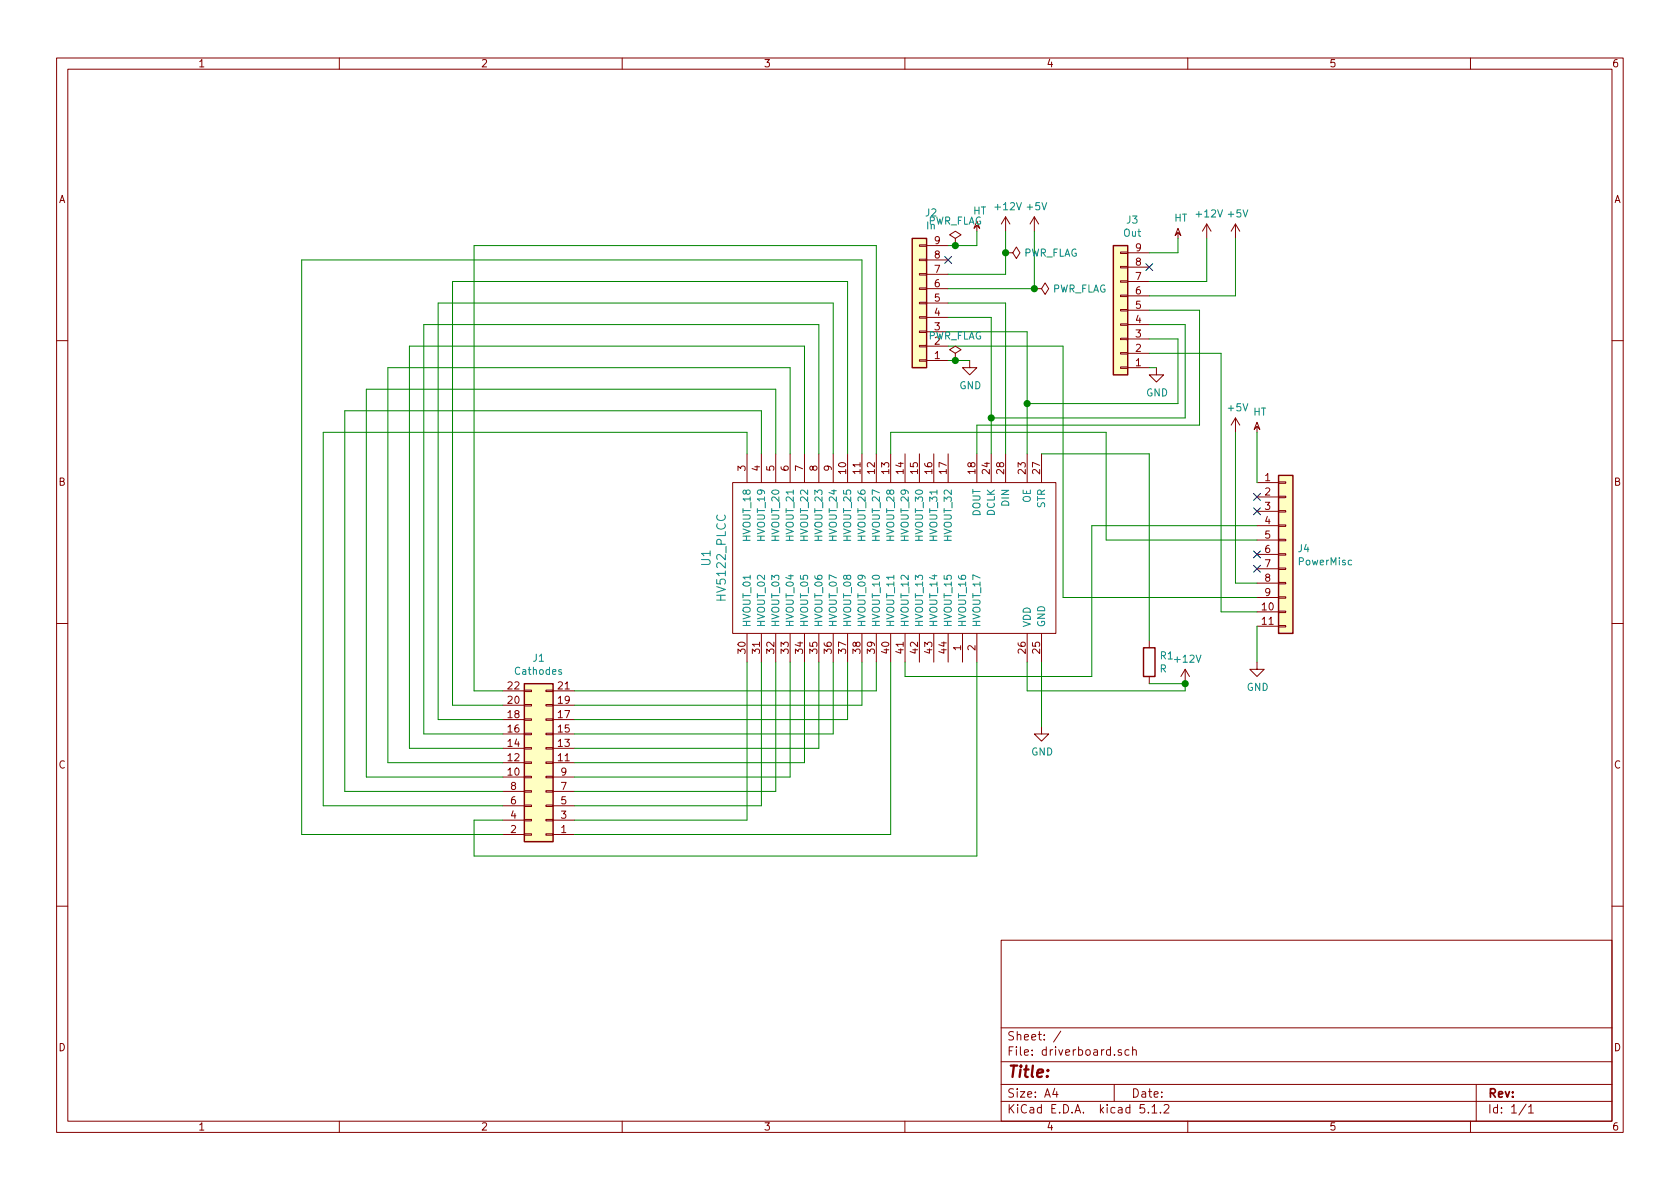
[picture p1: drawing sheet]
EESchema Schematic File Version 4
LIBS:driverboard-cache
EELAYER 29 0
EELAYER END
$Descr A4 11693 8268
encoding utf-8
Sheet 1 1
Title ""
Date ""
Rev ""
Comp ""
Comment1 ""
Comment2 ""
Comment3 ""
Comment4 ""
$EndDescr
$Comp
L nixie:HV5122_PLCC U1
U 1 1
P 5850 3850
F 0 "U1" H 5825 4787 60  0000 C CNN
F 1 "HV5122_PLCC" H 5825 4681 60  0000 C CNN
F 2 "Package_LCC:PLCC-44_THT-Socket" H 5800 3850 60  0001 C CNN
F 3 "" H 5800 3850 60  0001 C CNN
	1    5850 3850
	0    -1   -1   0   
$EndComp
$Comp
L Connector_Generic:Conn_02x11_Odd_Even J1
U 1 1
P 3800 5300
F 0 "J1" H 3850 4575 50  0000 C CNN
F 1 "Cathodes" H 3850 4666 50  0000 C CNN
F 2 "Connector_PinSocket_2.54mm:PinSocket_2x11_P2.54mm_Vertical" H 3800 5300 50  0001 C CNN
F 3 "~" H 3800 5300 50  0001 C CNN
	1    3800 5300
	-1   0    0    1   
$EndComp
$Comp
L Connector_Generic:Conn_01x11 J4
U 1 1
P 8950 3850
F 0 "J4" H 9030 3892 50  0000 L CNN
F 1 "PowerMisc" H 9030 3801 50  0000 L CNN
F 2 "Connector_PinSocket_2.54mm:PinSocket_1x11_P2.54mm_Vertical" H 8950 3850 50  0001 C CNN
F 3 "~" H 8950 3850 50  0001 C CNN
	1    8950 3850
	1    0    0    -1  
$EndComp
Wire Wire Line
	4000 5700 5200 5700
Wire Wire Line
	5200 5700 5200 4600
Wire Wire Line
	4000 5600 5300 5600
Wire Wire Line
	5300 5600 5300 4600
Wire Wire Line
	4000 5500 5400 5500
Wire Wire Line
	5400 5500 5400 4600
Wire Wire Line
	4000 5400 5500 5400
Wire Wire Line
	5500 5400 5500 4600
Wire Wire Line
	4000 5300 5600 5300
Wire Wire Line
	5600 5300 5600 4600
Wire Wire Line
	4000 5200 5700 5200
Wire Wire Line
	5700 5200 5700 4600
Wire Wire Line
	4000 5100 5800 5100
Wire Wire Line
	5800 5100 5800 4600
Wire Wire Line
	4000 5000 5900 5000
Wire Wire Line
	5900 5000 5900 4600
Wire Wire Line
	4000 4900 6000 4900
Wire Wire Line
	6000 4900 6000 4600
Wire Wire Line
	4000 4800 6100 4800
Wire Wire Line
	6100 4800 6100 4600
Wire Wire Line
	4000 5800 6200 5800
Wire Wire Line
	6200 5800 6200 4600
Wire Wire Line
	3500 5700 3300 5700
Wire Wire Line
	3300 5700 3300 5950
Wire Wire Line
	3500 5500 2400 5500
Wire Wire Line
	2250 3000 5200 3000
Wire Wire Line
	5200 3000 5200 3150
Wire Wire Line
	3500 5400 2550 5400
Wire Wire Line
	2400 2850 5300 2850
Wire Wire Line
	5300 2850 5300 3150
Wire Wire Line
	3500 5300 2700 5300
Wire Wire Line
	2550 2700 5400 2700
Wire Wire Line
	5400 2700 5400 3150
Wire Wire Line
	2700 2550 5500 2550
Wire Wire Line
	5500 2550 5500 3150
Wire Wire Line
	2850 2400 5600 2400
Wire Wire Line
	5600 2400 5600 3150
Wire Wire Line
	5700 3150 5700 2250
Wire Wire Line
	5700 2250 2950 2250
Wire Wire Line
	5800 3150 5800 2100
Wire Wire Line
	5800 2100 3050 2100
Wire Wire Line
	5900 1950 3150 1950
Wire Wire Line
	3500 5800 2100 5800
Wire Wire Line
	2100 5800 2100 1800
Wire Wire Line
	2100 1800 6000 1800
Wire Wire Line
	6000 1800 6000 3150
$Comp
L power:GND #PWR05
U 1 1
P 7250 5050
F 0 "#PWR05" H 7250 4800 50  0001 C CNN
F 1 "GND" H 7255 4877 50  0000 C CNN
F 2 "" H 7250 5050 50  0001 C CNN
F 3 "" H 7250 5050 50  0001 C CNN
	1    7250 5050
	1    0    0    -1  
$EndComp
$Comp
L power:GND #PWR013
U 1 1
P 8750 4600
F 0 "#PWR013" H 8750 4350 50  0001 C CNN
F 1 "GND" H 8755 4427 50  0000 C CNN
F 2 "" H 8750 4600 50  0001 C CNN
F 3 "" H 8750 4600 50  0001 C CNN
	1    8750 4600
	1    0    0    -1  
$EndComp
$Comp
L power:HT #PWR012
U 1 1
P 8750 3000
F 0 "#PWR012" H 8750 3120 50  0001 C CNN
F 1 "HT" H 8770 3143 50  0000 C CNN
F 2 "" H 8750 3000 50  0001 C CNN
F 3 "" H 8750 3000 50  0001 C CNN
	1    8750 3000
	1    0    0    -1  
$EndComp
$Comp
L power:+5V #PWR011
U 1 1
P 8600 3000
F 0 "#PWR011" H 8600 2850 50  0001 C CNN
F 1 "+5V" H 8615 3173 50  0000 C CNN
F 2 "" H 8600 3000 50  0001 C CNN
F 3 "" H 8600 3000 50  0001 C CNN
	1    8600 3000
	1    0    0    -1  
$EndComp
Wire Wire Line
	8750 4600 8750 4350
Wire Wire Line
	8750 3350 8750 3000
Wire Wire Line
	8750 4050 8600 4050
Wire Wire Line
	8600 4050 8600 3000
Wire Wire Line
	8750 3650 7600 3650
Wire Wire Line
	7600 3650 7600 4700
Wire Wire Line
	7600 4700 6300 4700
Wire Wire Line
	6300 4700 6300 4600
Wire Wire Line
	8750 3750 7700 3750
Wire Wire Line
	7700 3750 7700 3000
Wire Wire Line
	7700 3000 6200 3000
NoConn ~ 8750 3450
NoConn ~ 8750 3550
NoConn ~ 8750 3850
NoConn ~ 8750 3950
Wire Wire Line
	7250 4600 7250 5050
$Comp
L Connector_Generic:Conn_01x09 J3
U 1 1
P 7800 2150
F 0 "J3" H 7718 1525 50  0000 C CNN
F 1 "Out" H 7718 1616 50  0000 C CNN
F 2 "Connector_PinSocket_2.54mm:PinSocket_1x09_P2.54mm_Horizontal" H 7800 2150 50  0001 C CNN
F 3 "~" H 7800 2150 50  0001 C CNN
	1    7800 2150
	-1   0    0    1   
$EndComp
$Comp
L Connector_Generic:Conn_01x09 J2
U 1 1
P 6400 2100
F 0 "J2" H 6318 1475 50  0000 C CNN
F 1 "In" H 6318 1566 50  0000 C CNN
F 2 "Connector_PinHeader_2.54mm:PinHeader_1x09_P2.54mm_Horizontal" H 6400 2100 50  0001 C CNN
F 3 "~" H 6400 2100 50  0001 C CNN
	1    6400 2100
	-1   0    0    1   
$EndComp
$Comp
L power:HT #PWR02
U 1 1
P 6800 1600
F 0 "#PWR02" H 6800 1720 50  0001 C CNN
F 1 "HT" H 6820 1743 50  0000 C CNN
F 2 "" H 6800 1600 50  0001 C CNN
F 3 "" H 6800 1600 50  0001 C CNN
	1    6800 1600
	1    0    0    -1  
$EndComp
$Comp
L power:GND #PWR01
U 1 1
P 6750 2500
F 0 "#PWR01" H 6750 2250 50  0001 C CNN
F 1 "GND" H 6755 2327 50  0000 C CNN
F 2 "" H 6750 2500 50  0001 C CNN
F 3 "" H 6750 2500 50  0001 C CNN
	1    6750 2500
	1    0    0    -1  
$EndComp
$Comp
L power:+5V #PWR04
U 1 1
P 7200 1600
F 0 "#PWR04" H 7200 1450 50  0001 C CNN
F 1 "+5V" H 7215 1773 50  0000 C CNN
F 2 "" H 7200 1600 50  0001 C CNN
F 3 "" H 7200 1600 50  0001 C CNN
	1    7200 1600
	1    0    0    -1  
$EndComp
$Comp
L power:+12V #PWR03
U 1 1
P 7000 1600
F 0 "#PWR03" H 7000 1450 50  0001 C CNN
F 1 "+12V" H 7015 1773 50  0000 C CNN
F 2 "" H 7000 1600 50  0001 C CNN
F 3 "" H 7000 1600 50  0001 C CNN
	1    7000 1600
	1    0    0    -1  
$EndComp
Wire Wire Line
	6800 1600 6800 1700
Wire Wire Line
	6800 1700 6650 1700
Wire Wire Line
	6600 1900 7000 1900
Wire Wire Line
	7000 1900 7000 1750
Wire Wire Line
	6600 2000 7200 2000
Wire Wire Line
	7200 2000 7200 1600
Wire Wire Line
	6600 2500 6650 2500
Wire Wire Line
	6600 2100 7000 2100
Wire Wire Line
	6600 2200 6900 2200
Wire Wire Line
	6900 2200 6900 2900
Wire Wire Line
	6600 2300 7150 2300
Wire Wire Line
	7150 2300 7150 2800
Wire Wire Line
	8500 4250 8750 4250
$Comp
L power:HT #PWR07
U 1 1
P 8200 1650
F 0 "#PWR07" H 8200 1770 50  0001 C CNN
F 1 "HT" H 8220 1793 50  0000 C CNN
F 2 "" H 8200 1650 50  0001 C CNN
F 3 "" H 8200 1650 50  0001 C CNN
	1    8200 1650
	1    0    0    -1  
$EndComp
$Comp
L power:GND #PWR06
U 1 1
P 8050 2550
F 0 "#PWR06" H 8050 2300 50  0001 C CNN
F 1 "GND" H 8055 2377 50  0000 C CNN
F 2 "" H 8050 2550 50  0001 C CNN
F 3 "" H 8050 2550 50  0001 C CNN
	1    8050 2550
	1    0    0    -1  
$EndComp
$Comp
L power:+5V #PWR010
U 1 1
P 8600 1650
F 0 "#PWR010" H 8600 1500 50  0001 C CNN
F 1 "+5V" H 8615 1823 50  0000 C CNN
F 2 "" H 8600 1650 50  0001 C CNN
F 3 "" H 8600 1650 50  0001 C CNN
	1    8600 1650
	1    0    0    -1  
$EndComp
$Comp
L power:+12V #PWR09
U 1 1
P 8400 1650
F 0 "#PWR09" H 8400 1500 50  0001 C CNN
F 1 "+12V" H 8415 1823 50  0000 C CNN
F 2 "" H 8400 1650 50  0001 C CNN
F 3 "" H 8400 1650 50  0001 C CNN
	1    8400 1650
	1    0    0    -1  
$EndComp
Wire Wire Line
	8200 1650 8200 1750
Wire Wire Line
	8200 1750 8000 1750
Wire Wire Line
	8000 1950 8400 1950
Wire Wire Line
	8400 1950 8400 1650
Wire Wire Line
	8000 2050 8600 2050
Wire Wire Line
	8600 2050 8600 1650
Wire Wire Line
	8000 2550 8050 2550
NoConn ~ 8000 1850
NoConn ~ 6600 1800
Connection ~ 7150 2800
Wire Wire Line
	7150 2800 7150 3150
Wire Wire Line
	8200 2800 8200 2350
Wire Wire Line
	8200 2350 8000 2350
Wire Wire Line
	7150 2800 8200 2800
Wire Wire Line
	7000 2100 7000 3150
Wire Wire Line
	8000 2250 8250 2250
Wire Wire Line
	8250 2250 8250 2900
Wire Wire Line
	8250 2900 6900 2900
Connection ~ 6900 2900
Wire Wire Line
	6900 2900 6900 3150
Wire Wire Line
	8000 2150 8350 2150
Wire Wire Line
	8350 2150 8350 2950
Wire Wire Line
	8350 2950 6800 2950
Wire Wire Line
	6800 2950 6800 3150
Wire Wire Line
	6600 2400 7400 2400
Wire Wire Line
	7400 2400 7400 4150
Wire Wire Line
	7400 4150 8750 4150
Wire Wire Line
	8500 4250 8500 2450
Wire Wire Line
	8500 2450 8000 2450
$Comp
L Device:R R1
U 1 1
P 8000 4600
F 0 "R1" H 8070 4646 50  0000 L CNN
F 1 "R" H 8070 4555 50  0000 L CNN
F 2 "Resistor_SMD:R_0805_2012Metric_Pad1.15x1.40mm_HandSolder" V 7930 4600 50  0001 C CNN
F 3 "~" H 8000 4600 50  0001 C CNN
	1    8000 4600
	1    0    0    -1  
$EndComp
$Comp
L power:+12V #PWR08
U 1 1
P 8250 4750
F 0 "#PWR08" H 8250 4600 50  0001 C CNN
F 1 "+12V" H 8265 4923 50  0000 C CNN
F 2 "" H 8250 4750 50  0001 C CNN
F 3 "" H 8250 4750 50  0001 C CNN
	1    8250 4750
	1    0    0    -1  
$EndComp
Wire Wire Line
	8250 4750 8000 4750
Wire Wire Line
	8000 4450 8000 3150
Wire Wire Line
	8000 3150 7250 3150
Wire Wire Line
	7150 4600 7150 4800
Wire Wire Line
	7150 4800 8250 4800
Wire Wire Line
	8250 4800 8250 4750
Connection ~ 8250 4750
Wire Wire Line
	6800 4600 6800 5950
Wire Wire Line
	3300 5950 6800 5950
Wire Wire Line
	2250 5600 3500 5600
Wire Wire Line
	3150 4900 3500 4900
Wire Wire Line
	2250 3000 2250 5600
Wire Wire Line
	2550 2700 2550 5400
Wire Wire Line
	2400 2850 2400 5500
Wire Wire Line
	2700 2550 2700 5300
Wire Wire Line
	2850 5200 3500 5200
Wire Wire Line
	2950 5100 3500 5100
Wire Wire Line
	2850 2400 2850 5200
Wire Wire Line
	2950 2250 2950 5100
Wire Wire Line
	3050 5000 3500 5000
Wire Wire Line
	3050 2100 3050 5000
Wire Wire Line
	3150 1950 3150 4900
Wire Wire Line
	6200 3150 6200 3000
Wire Wire Line
	6100 3150 6100 1700
Wire Wire Line
	6100 1700 3300 1700
Wire Wire Line
	3300 1700 3300 4800
Wire Wire Line
	3300 4800 3500 4800
$Comp
L power:PWR_FLAG #FLG04
U 1 1
P 7200 2000
F 0 "#FLG04" H 7200 2075 50  0001 C CNN
F 1 "PWR_FLAG" V 7200 2128 50  0000 L CNN
F 2 "" H 7200 2000 50  0001 C CNN
F 3 "~" H 7200 2000 50  0001 C CNN
	1    7200 2000
	0    1    1    0   
$EndComp
$Comp
L power:PWR_FLAG #FLG03
U 1 1
P 7000 1750
F 0 "#FLG03" H 7000 1825 50  0001 C CNN
F 1 "PWR_FLAG" V 7000 1878 50  0000 L CNN
F 2 "" H 7000 1750 50  0001 C CNN
F 3 "~" H 7000 1750 50  0001 C CNN
	1    7000 1750
	0    1    1    0   
$EndComp
$Comp
L power:PWR_FLAG #FLG01
U 1 1
P 6650 1700
F 0 "#FLG01" H 6650 1775 50  0001 C CNN
F 1 "PWR_FLAG" H 6650 1873 50  0000 C CNN
F 2 "" H 6650 1700 50  0001 C CNN
F 3 "~" H 6650 1700 50  0001 C CNN
	1    6650 1700
	1    0    0    -1  
$EndComp
Connection ~ 6650 1700
Wire Wire Line
	6650 1700 6600 1700
$Comp
L power:PWR_FLAG #FLG02
U 1 1
P 6650 2500
F 0 "#FLG02" H 6650 2575 50  0001 C CNN
F 1 "PWR_FLAG" H 6650 2673 50  0000 C CNN
F 2 "" H 6650 2500 50  0001 C CNN
F 3 "~" H 6650 2500 50  0001 C CNN
	1    6650 2500
	1    0    0    -1  
$EndComp
Connection ~ 6650 2500
Wire Wire Line
	6650 2500 6750 2500
Connection ~ 7000 1750
Wire Wire Line
	7000 1750 7000 1600
Connection ~ 7200 2000
Wire Wire Line
	5900 1950 5900 3150
$EndSCHEMATC
